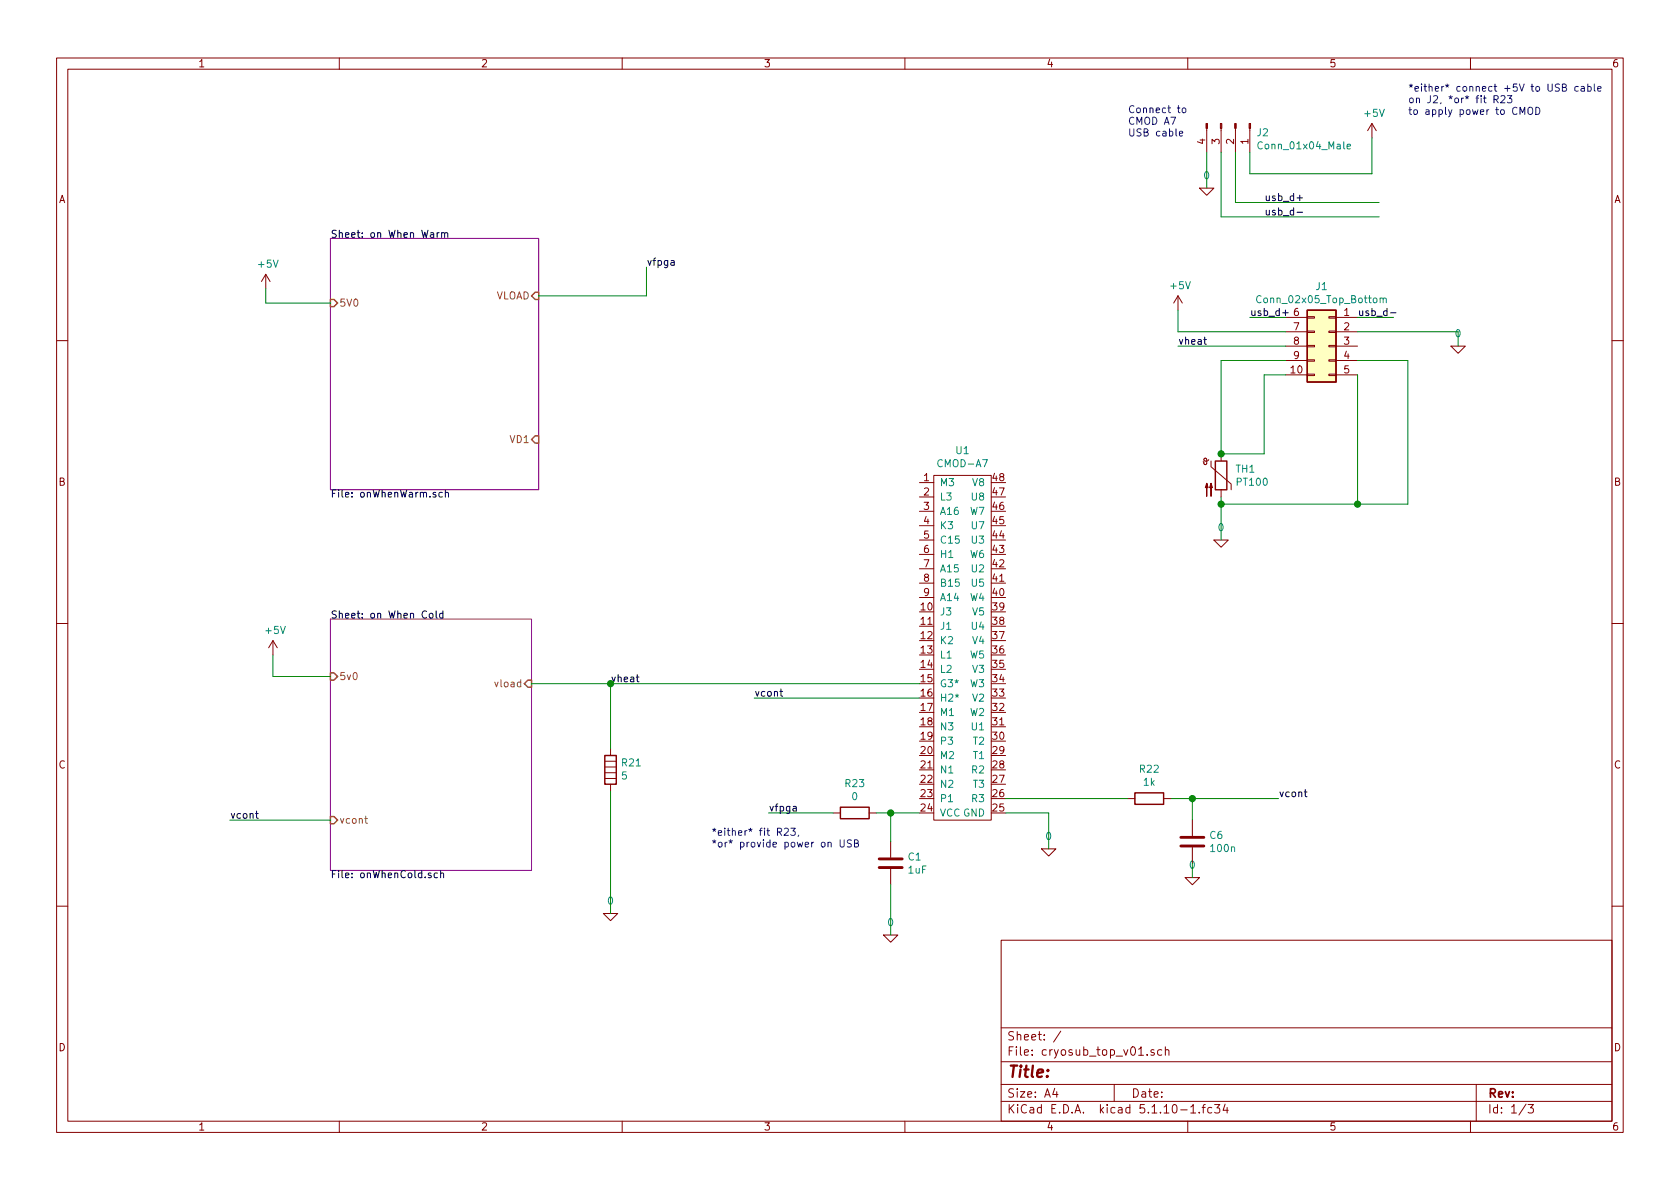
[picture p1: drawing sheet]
EESchema Schematic File Version 4
EELAYER 30 0
EELAYER END
$Descr A4 11693 8268
encoding utf-8
Sheet 1 3
Title ""
Date ""
Rev ""
Comp ""
Comment1 ""
Comment2 ""
Comment3 ""
Comment4 ""
$EndDescr
$Sheet
S 2300 1650 1450 1750
U 60854ED0
F0 "on When Warm" 50
F1 "onWhenWarm.sch" 50
F2 "VD1" I R 3750 3050 50 
F3 "VLOAD" I R 3750 2050 50 
F4 "5V0" I L 2300 2100 50 
$EndSheet
$Sheet
S 2300 4300 1400 1750
U 60855826
F0 "on When Cold" 50
F1 "onWhenCold.sch" 50
F2 "vcont" I L 2300 5700 50 
F3 "vload" I R 3700 4750 50 
F4 "5v0" I L 2300 4700 50 
$EndSheet
$Comp
L cmoda7:CMOD-A7 U1
U 1 1
P 6700 4450
F 0 "U1" H 6700 5775 50  0000 C CNN
F 1 "CMOD-A7" H 6700 5684 50  0000 C CNN
F 2 "Package_DIP:DIP-48_W15.24mm_LongPads" H 6650 5700 50  0001 C CNN
F 3 "" H 6650 5700 50  0001 C CNN
	1    6700 4450
	1    0    0    -1  
$EndComp
$Comp
L pspice:0 #GND03
U 1 1
P 7300 5900
F 0 "#GND03" H 7300 5800 50  0001 C CNN
F 1 "0" H 7300 5989 50  0000 C CNN
F 2 "" H 7300 5900 50  0001 C CNN
F 3 "~" H 7300 5900 50  0001 C CNN
	1    7300 5900
	1    0    0    -1  
$EndComp
Wire Wire Line
	7000 5650 7300 5650
Wire Wire Line
	7300 5650 7300 5900
$Comp
L power:+5V #PWR01
U 1 1
P 1850 2000
F 0 "#PWR01" H 1850 1850 50  0001 C CNN
F 1 "+5V" H 1865 2173 50  0000 C CNN
F 2 "" H 1850 2000 50  0001 C CNN
F 3 "" H 1850 2000 50  0001 C CNN
	1    1850 2000
	1    0    0    -1  
$EndComp
$Comp
L power:+5V #PWR02
U 1 1
P 1900 4550
F 0 "#PWR02" H 1900 4400 50  0001 C CNN
F 1 "+5V" H 1915 4723 50  0000 C CNN
F 2 "" H 1900 4550 50  0001 C CNN
F 3 "" H 1900 4550 50  0001 C CNN
	1    1900 4550
	1    0    0    -1  
$EndComp
Wire Wire Line
	1850 2000 1850 2100
Wire Wire Line
	1850 2100 2300 2100
Wire Wire Line
	1900 4550 1900 4700
Wire Wire Line
	1900 4700 2300 4700
Wire Wire Line
	3750 2050 4500 2050
Wire Wire Line
	4500 2050 4500 1850
Text Label 4500 1850 0    50   ~ 0
vfpga
Wire Wire Line
	5350 5650 5800 5650
Text Label 5350 5650 0    50   ~ 0
vfpga
$Comp
L pspice:0 #GND01
U 1 1
P 4250 6350
F 0 "#GND01" H 4250 6250 50  0001 C CNN
F 1 "0" H 4250 6439 50  0000 C CNN
F 2 "" H 4250 6350 50  0001 C CNN
F 3 "~" H 4250 6350 50  0001 C CNN
	1    4250 6350
	1    0    0    -1  
$EndComp
Wire Wire Line
	4250 4750 4250 5200
$Comp
L Sensor_Temperature:PT100 TH1
U 1 1
P 8500 3300
F 0 "TH1" H 8598 3346 50  0000 L CNN
F 1 "PT100" H 8598 3255 50  0000 L CNN
F 2 "Resistor_THT:R_Axial_DIN0204_L3.6mm_D1.6mm_P1.90mm_Vertical" H 8500 3350 50  0001 C CNN
F 3 "https://www.heraeus.com/media/media/group/doc_group/products_1/hst/sot_to/de_15/to_92_d.pdf" H 8500 3350 50  0001 C CNN
	1    8500 3300
	1    0    0    -1  
$EndComp
$Comp
L Device:C C1
U 1 1
P 6200 6000
F 0 "C1" H 6315 6046 50  0000 L CNN
F 1 "1uF" H 6315 5955 50  0000 L CNN
F 2 "Capacitor_SMD:C_0805_2012Metric_Pad1.18x1.45mm_HandSolder" H 6238 5850 50  0001 C CNN
F 3 "~" H 6200 6000 50  0001 C CNN
	1    6200 6000
	1    0    0    -1  
$EndComp
$Comp
L pspice:0 #GND02
U 1 1
P 6200 6500
F 0 "#GND02" H 6200 6400 50  0001 C CNN
F 1 "0" H 6200 6589 50  0000 C CNN
F 2 "" H 6200 6500 50  0001 C CNN
F 3 "~" H 6200 6500 50  0001 C CNN
	1    6200 6500
	1    0    0    -1  
$EndComp
Wire Wire Line
	6200 6500 6200 6150
Text Label 4250 4750 0    50   ~ 0
vheat
$Comp
L Device:Heater R21
U 1 1
P 4250 5350
F 0 "R21" H 4180 5304 50  0000 R CNN
F 1 "5" H 4180 5395 50  0000 R CNN
F 2 "Package_TO_SOT_SMD:TO-263-2_TabPin1" V 4180 5350 50  0001 C CNN
F 3 "~" H 4250 5350 50  0001 C CNN
	1    4250 5350
	-1   0    0    1   
$EndComp
Connection ~ 4250 4750
Wire Wire Line
	2300 5700 1600 5700
Text Label 1600 5700 0    50   ~ 0
vcont
$Comp
L Connector:Conn_01x04_Male J2
U 1 1
P 8600 850
F 0 "J2" V 8662 994 50  0000 L CNN
F 1 "Conn_01x04_Male" V 8753 994 50  0000 L CNN
F 2 "Connector_PinHeader_2.54mm:PinHeader_1x04_P2.54mm_Vertical" H 8600 850 50  0001 C CNN
F 3 "~" H 8600 850 50  0001 C CNN
	1    8600 850 
	0    1    1    0   
$EndComp
$Comp
L pspice:0 #GND09
U 1 1
P 10150 2400
F 0 "#GND09" H 10150 2300 50  0001 C CNN
F 1 "0" H 10150 2489 50  0000 C CNN
F 2 "" H 10150 2400 50  0001 C CNN
F 3 "~" H 10150 2400 50  0001 C CNN
	1    10150 2400
	1    0    0    -1  
$EndComp
$Comp
L power:+5V #PWR03
U 1 1
P 8200 2150
F 0 "#PWR03" H 8200 2000 50  0001 C CNN
F 1 "+5V" H 8215 2323 50  0000 C CNN
F 2 "" H 8200 2150 50  0001 C CNN
F 3 "" H 8200 2150 50  0001 C CNN
	1    8200 2150
	1    0    0    -1  
$EndComp
Wire Wire Line
	8600 1050 8600 1400
Wire Wire Line
	8600 1400 9600 1400
Wire Wire Line
	8500 1050 8500 1500
Wire Wire Line
	8500 1500 9600 1500
Text Label 8700 2200 0    50   ~ 0
usb_d+
Text Label 9450 2200 0    50   ~ 0
usb_d-
$Comp
L pspice:0 #GND07
U 1 1
P 8400 1300
F 0 "#GND07" H 8400 1200 50  0001 C CNN
F 1 "0" H 8400 1389 50  0000 C CNN
F 2 "" H 8400 1300 50  0001 C CNN
F 3 "~" H 8400 1300 50  0001 C CNN
	1    8400 1300
	1    0    0    -1  
$EndComp
Wire Wire Line
	8400 1300 8400 1050
Wire Wire Line
	8700 1050 8700 1200
Wire Wire Line
	8700 1200 9550 1200
Wire Wire Line
	9550 1200 9550 950 
$Comp
L power:+5V #PWR04
U 1 1
P 9550 950
F 0 "#PWR04" H 9550 800 50  0001 C CNN
F 1 "+5V" H 9565 1123 50  0000 C CNN
F 2 "" H 9550 950 50  0001 C CNN
F 3 "" H 9550 950 50  0001 C CNN
	1    9550 950 
	1    0    0    -1  
$EndComp
Text Notes 7850 950  0    50   ~ 0
Connect to\nCMOD A7\nUSB cable
Wire Wire Line
	8500 3450 8500 3500
$Comp
L pspice:0 #GND08
U 1 1
P 8500 3750
F 0 "#GND08" H 8500 3650 50  0001 C CNN
F 1 "0" H 8500 3839 50  0000 C CNN
F 2 "" H 8500 3750 50  0001 C CNN
F 3 "~" H 8500 3750 50  0001 C CNN
	1    8500 3750
	1    0    0    -1  
$EndComp
Connection ~ 8500 3500
Wire Wire Line
	8500 3500 8500 3750
Wire Wire Line
	8500 3150 8800 3150
Connection ~ 8500 3150
Text Label 8200 2400 0    50   ~ 0
vheat
Wire Wire Line
	4250 5500 4250 6350
Wire Wire Line
	6400 4850 5250 4850
Text Label 5250 4850 0    50   ~ 0
vcont
Wire Wire Line
	7000 5550 7850 5550
$Comp
L Device:R R22
U 1 1
P 8000 5550
F 0 "R22" V 7793 5550 50  0000 C CNN
F 1 "1k" V 7884 5550 50  0000 C CNN
F 2 "Resistor_SMD:R_0603_1608Metric_Pad0.98x0.95mm_HandSolder" V 7930 5550 50  0001 C CNN
F 3 "~" H 8000 5550 50  0001 C CNN
	1    8000 5550
	0    1    1    0   
$EndComp
$Comp
L Device:C C6
U 1 1
P 8300 5850
F 0 "C6" H 8415 5896 50  0000 L CNN
F 1 "100n" H 8415 5805 50  0000 L CNN
F 2 "Capacitor_SMD:C_0603_1608Metric_Pad1.08x0.95mm_HandSolder" H 8338 5700 50  0001 C CNN
F 3 "~" H 8300 5850 50  0001 C CNN
	1    8300 5850
	1    0    0    -1  
$EndComp
$Comp
L pspice:0 #GND06
U 1 1
P 8300 6100
F 0 "#GND06" H 8300 6000 50  0001 C CNN
F 1 "0" H 8300 6189 50  0000 C CNN
F 2 "" H 8300 6100 50  0001 C CNN
F 3 "~" H 8300 6100 50  0001 C CNN
	1    8300 6100
	1    0    0    -1  
$EndComp
Wire Wire Line
	8300 6000 8300 6100
Wire Wire Line
	8150 5550 8300 5550
Connection ~ 8300 5550
Wire Wire Line
	8300 5550 8900 5550
Text Label 8900 5550 0    50   ~ 0
vcont
Wire Wire Line
	3700 4750 4250 4750
Wire Wire Line
	4250 4750 6400 4750
$Comp
L Device:R R23
U 1 1
P 5950 5650
F 0 "R23" V 5743 5650 50  0000 C CNN
F 1 "0" V 5834 5650 50  0000 C CNN
F 2 "Resistor_SMD:R_0603_1608Metric_Pad0.98x0.95mm_HandSolder" V 5880 5650 50  0001 C CNN
F 3 "~" H 5950 5650 50  0001 C CNN
	1    5950 5650
	0    1    1    0   
$EndComp
Wire Wire Line
	6100 5650 6200 5650
Wire Wire Line
	8300 5550 8300 5700
Wire Wire Line
	6200 5850 6200 5650
Connection ~ 6200 5650
Wire Wire Line
	6200 5650 6400 5650
Text Notes 9800 800  0    50   ~ 0
*either* connect +5V to USB cable \non J2, *or* fit R23 \nto apply power to CMOD
Text Notes 4950 5900 0    50   ~ 0
*either* fit R23,\n*or* provide power on USB
Wire Wire Line
	9450 2200 9700 2200
Wire Wire Line
	8200 2300 8200 2150
Wire Wire Line
	9450 2300 10150 2300
Wire Wire Line
	10150 2300 10150 2400
Text Label 8800 1400 0    50   ~ 0
usb_d+
Text Label 8800 1500 0    50   ~ 0
usb_d-
Wire Wire Line
	9800 3500 9800 2500
Wire Wire Line
	9800 2500 9450 2500
Wire Wire Line
	8500 3500 9450 3500
Wire Wire Line
	9450 2600 9450 3500
Connection ~ 9450 3500
Wire Wire Line
	9450 3500 9800 3500
Wire Wire Line
	8800 2600 8800 3150
Wire Wire Line
	8500 2500 8500 3150
$Comp
L Connector_Generic:Conn_02x05_Top_Bottom J1
U 1 1
P 9250 2400
F 0 "J1" H 9300 2817 50  0000 C CNN
F 1 "Conn_02x05_Top_Bottom" H 9300 2726 50  0000 C CNN
F 2 "Connector_Molex:Molex_Micro-Fit_3.0_43045-1000_2x05_P3.00mm_Horizontal" H 9250 2400 50  0001 C CNN
F 3 "~" H 9250 2400 50  0001 C CNN
	1    9250 2400
	-1   0    0    -1  
$EndComp
Wire Wire Line
	8700 2200 8950 2200
Wire Wire Line
	8200 2300 8950 2300
Wire Wire Line
	8200 2400 8950 2400
Wire Wire Line
	8800 2600 8950 2600
Wire Wire Line
	8500 2500 8950 2500
$EndSCHEMATC
